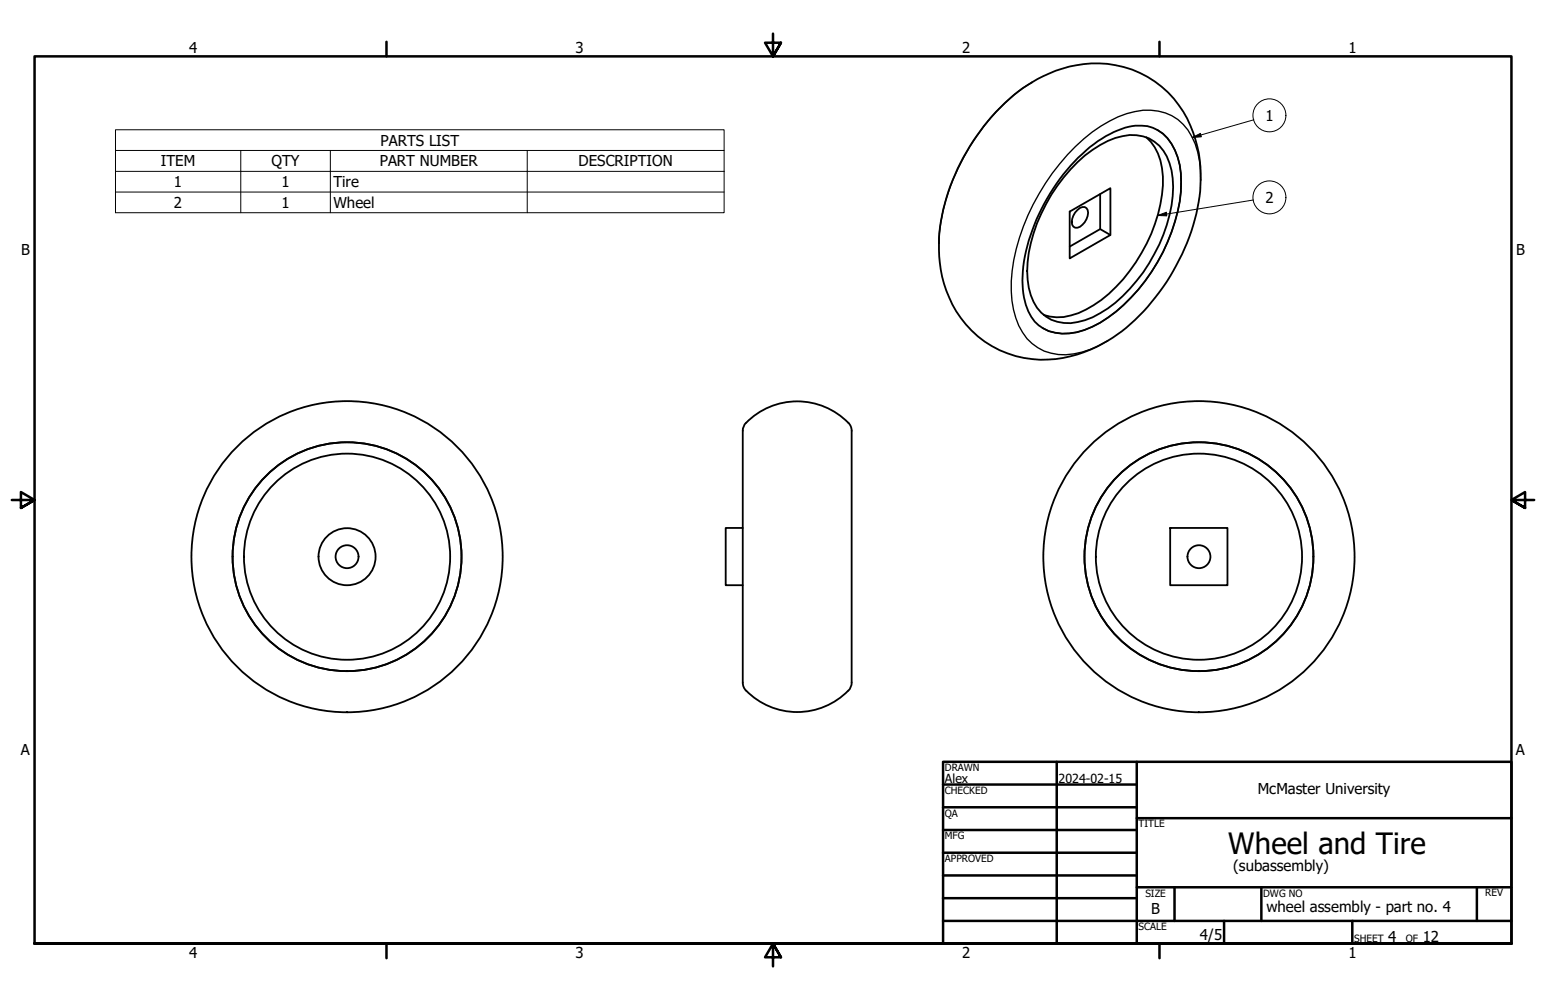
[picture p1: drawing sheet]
<svg xmlns="http://www.w3.org/2000/svg" width="432mm" height="279mm" viewBox="0 0 432 279" stroke-linecap="round" stroke-linejoin="round" font-family="sans-serif">
<!-- layer: Visible (ANSI) -->
<g fill="none" stroke="#000" stroke-width=".51">
<path d="M280.6 28.8a38.7 38.7 0 0 1 24.3-11.1 28.7 28.7 0 0 1 29.5 23.2 46.8 46.8 0 0 1-5.1 31.7 55.3 55.3 0 0 1-19.9 22.6 32.3 32.3 0 0 1-30.2 2.7 30.7 30.7 0 0 1-16.9-28.1 54.5 54.5 0 0 1 9.5-30.4 60.5 60.5 0 0 1 8.8-10.6zM320.2 38.4a14.9 14.9 0 0 1 4.6 10.9 44.8 44.8 0 0 1-19.4 36 17.5 17.5 0 0 1-12.2 3.2l-1.7-.5M298.8 59.1l11.3-6.5v13.1l-11.3 6.5zM300.9 58.7a1.65 1.65 0 0 1 2.9 0 4.5 4.5 0 0 1-2.9 4.9 1.37 1.37 0 0 1-1.6-1.6 5 5 0 0 1 1.6-3.3zM301 45.3a25.9 25.9 0 0 1 14.5-7.6 10.6 10.6 0 0 1 11.1 7.9 30.7 30.7 0 0 1-1.7 20 46 46 0 0 1-15.5 20.6 19.1 19.1 0 0 1-12.3 4 10.5 10.5 0 0 1-9.2-7.7 30.9 30.9 0 0 1 1.7-20.1 48.3 48.3 0 0 1 11.4-17.1zM301.1 44.1a29 29 0 0 1 16-9 10.5 10.5 0 0 1 11.1 6.9 26.3 26.3 0 0 1 .7 17.1 51 51 0 0 1-21.6 31.1 17.5 17.5 0 0 1-14.4 2.3 11.6 11.6 0 0 1-6.9-9.4 36.8 36.8 0 0 1 2.9-20.4 56.6 56.6 0 0 1 12.2-18.6zM307.3 54.2v9.8M310.1 65.7l-2.8-1.7-8.5 4.9M208.4 118.1l-.8 1.3-.1 1M208.4 118.1a20 20 0 0 1 28.5 0M237 118.1l.7 1.3 .2 1M207.5 120.3v70.5"/>
<path d="M237.9 120.3v70.5M207.5 147.5h-4.8v16h4.8M326.8 147.5h16v16h-16zM207.5 190.7l.3 1.5 .6 .8M208.4 193a20 20 0 0 0 28.5 0M237.9 190.7l-.2 1-.7 1.3"/>
<circle cx="96.9" cy="155.5" r="3.2"/>
<circle cx="96.9" cy="155.5" r="43.5"/>
<circle cx="96.9" cy="155.5" r="8"/>
<circle cx="96.9" cy="155.5" r="32"/>
<circle cx="96.9" cy="155.5" r="28.8"/>
<circle cx="334.9" cy="155.5" r="32"/>
<circle cx="334.9" cy="155.5" r="43.5"/>
<circle cx="334.9" cy="155.5" r="3.2"/>
<circle cx="334.9" cy="155.5" r="28.8"/>
</g>
<!-- layer: Visible Narrow (ANSI) -->
<path d="M288.2 23.1a56.8 56.8 0 0 0-21.9 26.9 50.1 50.1 0 0 0-4 17.9M323.3 36.3a14.1 14.1 0 0 1 6.2 9.8 37.8 37.8 0 0 1-3.4 21.6 49 49 0 0 1-18.8 22.5 17.5 17.5 0 0 1-14.4 2.3l-1.6-.8M335.3 50.3a22.1 22.1 0 0 0-4.8-15.6 14.9 14.9 0 0 0-15.8-2.9 41.6 41.6 0 0 0-18.7 14 59 59 0 0 0-13.6 32.7 23.9 23.9 0 0 0 4.4 16.1 14.5 14.5 0 0 0 15.5 3.8l2.3-.8 4.8-2.4" fill="none" stroke="#000" stroke-width=".38"/>
<!-- layer: Symbol (ANSI) -->
<g fill="none" stroke="#000" stroke-width=".28">
<path d="M333 38.4l2.3-1.1 .2 .9zM350.2 33.5l-17.2 4.9M32.3 42v-5.7h169.9v5.7M32.3 42h169.9v5.9M32.3 42v17.4h169.9v-11.5M32.3 47.9h169.9M32.3 53.7h169.9M67.2 42v17.4M92.3 42v17.4M147.3 42v17.4M350.1 55.9l-26.8 4.3M323.3 60.2l2.5-.9 .1 1z"/>
<circle cx="354.6" cy="32.2" r="4.6"/>
<circle cx="354.6" cy="55.1" r="4.6"/>
</g>
<!-- layer: Border (ANSI) -->
<g fill="none" stroke="#000" stroke-width=".7">
<path d="M107.9 11.7v4M215.9 9.4v6.3l-2.2-3.8h4.4l-2.2 3.8 2.2-3.8M323.8 11.7v4M3.3 139.7h6.4l-3.9-2.2v4.4l3.9-2.2-3.9 2.2M428.5 139.7h-6.4l3.9-2.2v4.4l-3.9-2.2 3.9 2.2M263.4 212.9h158.7v50.8h-158.7zM263.4 219.2h54.1M295.1 212.9v50.8M317.5 212.9v50.8M263.4 225.6h54.1M263.4 231.9h54.1M263.4 238.3h54.1"/>
<path d="M317.5 228.6h104.6M263.4 244.6h54.1M263.4 251h54.1M263.4 257.3h158.7M317.5 247.9h104.6M328 247.9v9.4M341.9 257.3v6.4M352.3 247.9v9.4M377.7 257.3v6.4M412.5 247.9v9.4M9.7 263.7v-248h412.4v248h-412.4h412.4M107.9 263.7v4"/>
<path d="M218.1 267.5l-2.2-3.8 2.2 3.8h-4.4l2.2-3.8v6.3M323.8 263.7v4"/>
</g>
<!-- layer: Symbol (ANSI) -->
<path d="M333 38.4l2.3-1.1 .2 .9zM323.3 60.2l2.5-.9 .1 1z" fill="#000"/>
<text font-size="8.2" x="343" y="238.7">Wheel and Tire</text>
<g font-size="4.2">
<text x="52.8" y="14.7">4</text>
<text x="160.8" y="14.7">3</text>
<text x="268.7" y="14.7">2</text>
<text x="376.7" y="14.7">1</text>
<text x="353.4" y="33.7">1</text>
<text x="106.3" y="40.7">PARTS LIST</text>
<text x="45" y="46.5">ITEM</text>
<text x="75.8" y="46.5">QTY</text>
<text x="106" y="46.5">PART NUMBER</text>
<text x="161.6" y="46.5">DESCRIPTION</text>
<text x="48.6" y="52.3">1</text>
<text x="78.6" y="52.3">1</text>
<text x="93.2" y="52.3">Tire</text>
<text x="48.6" y="58.1">2</text>
<text x="78.6" y="58.1">1</text>
<text x="93.2" y="58.2">Wheel</text>
<text x="353.4" y="56.7">2</text>
<text x="5.9" y="71.4">B</text>
<text x="423.5" y="71.4">B</text>
<text x="5.8" y="211.1">A</text>
<text x="423.4" y="211.1">A</text>
<text x="351.3" y="221.9">McMaster University</text>
<text x="344.4" y="243.3">(subassembly)</text>
<text x="321.5" y="255.4">B</text>
<text x="353.7" y="254.8">wheel assembly - part no. 4</text>
<text x="335.2" y="262.5">4/5</text>
<text x="387.7" y="263.1">4</text>
<text x="397.4" y="263.1">12</text>
<text x="52.8" y="267.7">4</text>
<text x="160.8" y="267.7">3</text>
<text x="268.7" y="267.7">2</text>
<text x="376.7" y="267.7">1</text>
</g>
<g font-size="3.5">
<text x="263.9" y="218.6">Alex</text>
<text x="295.7" y="218.6">2024-02-15</text>
</g>
<g font-size="2.8">
<text x="263.9" y="215.4">DRAWN</text>
<text x="263.9" y="221.8">CHECKED</text>
<text x="263.9" y="228.2">QA</text>
<text x="318" y="231.1">TITLE</text>
<text x="263.9" y="234.5">MFG</text>
<text x="263.9" y="240.9">APPROVED</text>
<text x="319.9" y="250.5">SIZE</text>
<text x="352.8" y="250.5">DWG NO</text>
<text x="414.8" y="250.4">REV</text>
<text x="318" y="259.9">SCALE</text>
<text x="378.2" y="263.1">SHEET</text>
<text x="392.6" y="263.1">OF</text>
</g>
</svg>
